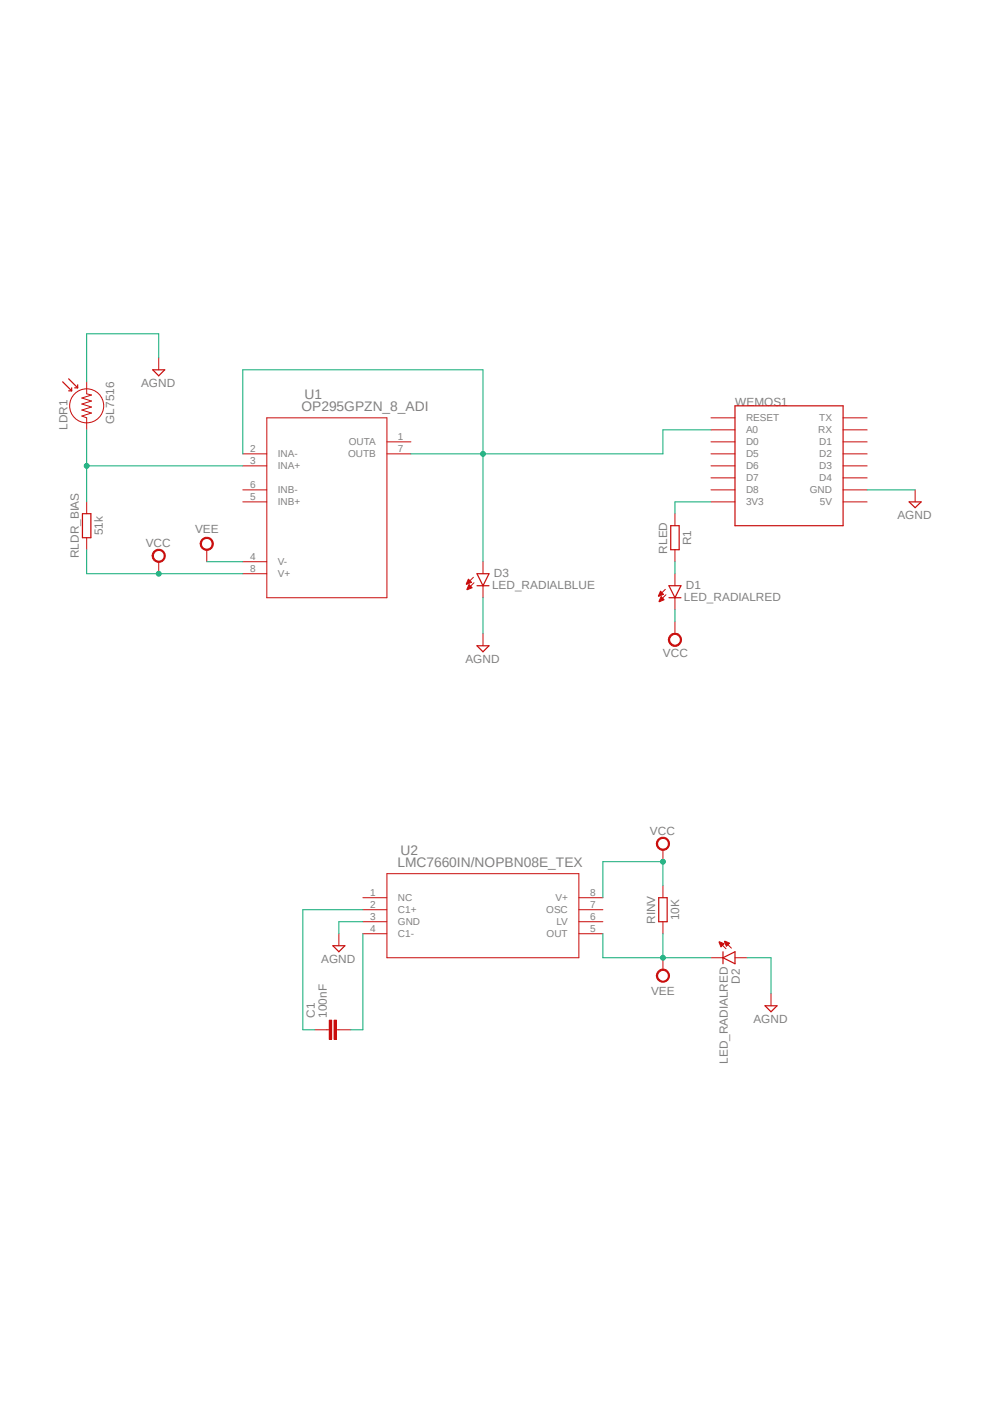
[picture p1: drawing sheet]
<svg xmlns="http://www.w3.org/2000/svg" width="210mm" height="297mm" viewBox="0 0 210 297" stroke-linecap="round" stroke-linejoin="round" font-family="sans-serif">
<path d="M11.7 70.5l186 155.6M197.7 70.5l-186 155.6" fill="none" stroke="#fff" stroke-width=".21"/>
<path d="M155.4 85.9h22.9v25.3h-22.9z" fill="none" stroke="#c90d0c" stroke-width=".25"/>
<g fill="none" stroke="#c90d0c" stroke-width=".21">
<path d="M51.4 96h5M51.4 98.6h5M56.4 88.4h25.4v38h-25.4zM81.8 93.5h5.1M81.8 96h5.1M150.4 88.4h5M150.4 90.9h5M150.4 93.5h5M150.4 96h5M150.4 98.6h5M178.3 88.4h5.1M178.3 90.9h5.1"/>
<path d="M178.3 93.5h5.1M178.3 96h5.1M178.3 98.6h5.1M51.4 103.6h5M51.4 106.2h5M51.4 118.8h5M150.4 101.1h5M150.4 103.6h5M150.4 106.2h5M178.3 101.1h5.1M178.3 103.6h5.1M178.3 106.2h5.1"/>
<path d="M51.4 121.4h5M76.8 189.9h5M76.8 192.4h5M76.8 195h5M76.8 197.5h5M81.8 184.8h40.6v17.8h-40.6zM122.4 189.9h5.1M122.4 192.4h5.1M122.4 195h5.1M122.4 197.5h5.1"/>
</g>
<path d="M139.1 177.6a1.4 1.4 0 0 1 2.3 .1 1.4 1.4 0 0 1-.8 2.1 1.4 1.4 0 0 1-1.8-1.3h.3a1.15 1.15 0 0 1 1.6-1.1 1.15 1.15 0 0 1 .3 1.9 1.15 1.15 0 0 1-1.9-.4v-.4h-.3z" fill-rule="evenodd" fill="#c90d0c"/>
<path d="M139.1 177.6a1.4 1.4 0 0 1 2.3 .1 1.4 1.4 0 0 1-.8 2.1 1.4 1.4 0 0 1-1.8-1.3h.3a1.15 1.15 0 0 1 1.6-1.1 1.15 1.15 0 0 1 .3 1.9 1.15 1.15 0 0 1-1.9-.4v-.4h-.3zM140.2 179.7v2.6" fill="none" stroke="#c90d0c" stroke-width=".21"/>
<path d="M32.5 116.7a1.4 1.4 0 0 1 2.3 .1 1.4 1.4 0 0 1-.8 2.1 1.4 1.4 0 0 1-1.8-1.3h.2a1.15 1.15 0 0 1 1.6-1.1 1.15 1.15 0 0 1 .4 1.9 1.15 1.15 0 0 1-1.9-.4l-.1-.4h-.2z" fill-rule="evenodd" fill="#c90d0c"/>
<path d="M32.5 116.7a1.4 1.4 0 0 1 2.3 .1 1.4 1.4 0 0 1-.8 2.1 1.4 1.4 0 0 1-1.8-1.3h.2a1.15 1.15 0 0 1 1.6-1.1 1.15 1.15 0 0 1 .4 1.9 1.15 1.15 0 0 1-1.9-.4l-.1-.4h-.2zM33.6 118.8v2.6M193.5 103.6v2.6M71.7 197.5v2.6" fill="none" stroke="#c90d0c" stroke-width=".21"/>
<path d="M192.3 106.2h2.5l-1.3 1.2zM70.4 200.1h2.5l-1.2 1.2z" fill="none" stroke="#c90d0c" stroke-width=".25"/>
<path d="M141.7 134.5a1.39 1.39 0 0 1 2.2 .1 1.39 1.39 0 0 1-.8 2.1 1.39 1.39 0 0 1-1.7-1.4h.2a1.15 1.15 0 0 1 1.6-1.1 1.15 1.15 0 0 1 .4 1.9 1.15 1.15 0 0 1-1.9-.4l-.1-.4h-.2z" fill-rule="evenodd" fill="#c90d0c"/>
<path d="M140.7 124.7l-1.4 1.4M140.8 125.8l-1.4 1.4M141.7 134.5a1.39 1.39 0 0 1 2.2 .1 1.39 1.39 0 0 1-.8 2.1 1.39 1.39 0 0 1-1.7-1.4h.2a1.15 1.15 0 0 1 1.6-1.1 1.15 1.15 0 0 1 .4 1.9 1.15 1.15 0 0 1-1.9-.4l-.1-.4h-.2zM142.7 121.4v2.5M142.7 126.4v2.6M142.7 131.5v2.6" fill="none" stroke="#c90d0c" stroke-width=".21"/>
<path d="M141.5 123.9h2.5l-1.3 2.5zM141.5 126.4h2.5" fill="none" stroke="#c90d0c" stroke-width=".25"/>
<path d="M139.7 125.1l.6 .6-1 .5z" fill-rule="evenodd" fill="#c90d0c"/>
<path d="M139.7 125.1l.6 .6-1 .5z" fill="none" stroke="#c90d0c" stroke-width=".21"/>
<path d="M139.8 126.2l.7 .7-1.1 .4z" fill-rule="evenodd" fill="#c90d0c"/>
<path d="M139.8 126.2l.7 .7-1.1 .4zM152.1 199.3l1.4 1.4M153.3 199.2l1.4 1.4M150.4 202.6h2.5M155.4 202.6h2.6" fill="none" stroke="#c90d0c" stroke-width=".21"/>
<path d="M152.9 202.6l2.5-1.3v2.6zM152.9 201.3v2.6" fill="none" stroke="#c90d0c" stroke-width=".25"/>
<path d="M153.2 199.2l.1-.1 1 .4-.7 .7z" fill-rule="evenodd" fill="#c90d0c"/>
<path d="M153.2 199.2l.1-.1 1 .4-.7 .7z" fill="none" stroke="#c90d0c" stroke-width=".21"/>
<path d="M152.1 199.3v-.1l1.1 .4-.7 .7z" fill-rule="evenodd" fill="#c90d0c"/>
<path d="M102.2 118.8v2.6M100.1 122.1l-1.4 1.4M100.2 123.3l-1.4 1.4M102.2 123.9v2.5M152.1 199.3v-.1l1.1 .4-.7 .7z" fill="none" stroke="#c90d0c" stroke-width=".21"/>
<path d="M100.9 121.4h2.5l-1.2 2.5zM100.9 123.9h2.5" fill="none" stroke="#c90d0c" stroke-width=".25"/>
<path d="M99.1 122.5l.6 .7-1 .4z" fill-rule="evenodd" fill="#c90d0c"/>
<path d="M99.1 122.5l.6 .7-1 .4z" fill="none" stroke="#c90d0c" stroke-width=".21"/>
<path d="M99.2 123.7l.7 .6-1.1 .5z" fill-rule="evenodd" fill="#c90d0c"/>
<path d="M99.2 123.7l.7 .6-1.1 .5z" fill="none" stroke="#c90d0c" stroke-width=".21"/>
<path d="M70.7 215.8h.5v4.1h-.5z" fill-rule="evenodd" fill="#c90d0c"/>
<path d="M70.7 215.8h.5v4.1h-.5z" fill="none" stroke="#c90d0c" stroke-width=".21"/>
<path d="M69.6 215.8h.5v4.1h-.5z" fill-rule="evenodd" fill="#c90d0c"/>
<path d="M18.3 106.2v2.5M18.3 113.7v2.6M142.7 108.7v2.5M142.7 116.3v2.5M102.2 134.1v2.5M140.2 187.4v2.5M140.2 195v2.5M66.6 217.8h3M69.6 215.8h.5v4.1h-.5zM71.2 217.8h3" fill="none" stroke="#c90d0c" stroke-width=".21"/>
<path d="M17.4 108.7h1.8v5h-1.8zM141.9 111.2h1.7v5.1h-1.7zM100.9 136.6h2.5l-1.2 1.3zM139.3 189.9h1.8v5.1h-1.8z" fill="none" stroke="#c90d0c" stroke-width=".25"/>
<path d="M139.1 205.5a1.39 1.39 0 0 1 2.3 .2 1.39 1.39 0 0 1-.8 2.1 1.39 1.39 0 0 1-1.8-1.4h.3a1.15 1.15 0 0 1 1.5-1.1 1.15 1.15 0 0 1 .4 1.9 1.15 1.15 0 0 1-1.9-.4v-.4h-.3z" fill-rule="evenodd" fill="#c90d0c"/>
<path d="M139.1 205.5a1.39 1.39 0 0 1 2.3 .2 1.39 1.39 0 0 1-.8 2.1 1.39 1.39 0 0 1-1.8-1.4h.3a1.15 1.15 0 0 1 1.5-1.1 1.15 1.15 0 0 1 .4 1.9 1.15 1.15 0 0 1-1.9-.4v-.4h-.3zM140.2 202.6v2.5" fill="none" stroke="#c90d0c" stroke-width=".21"/>
<path d="M42.7 114.1a1.4 1.4 0 0 1 2.2 .2 1.4 1.4 0 0 1-.8 2.1 1.4 1.4 0 0 1-1.8-1.4h.3a1.13 1.13 0 0 1 1.6-1 1.13 1.13 0 0 1 .3 1.8 1.13 1.13 0 0 1-1.8-.4l-.1-.4h-.3z" fill-rule="evenodd" fill="#c90d0c"/>
<g fill="none" stroke="#c90d0c" stroke-width=".21">
<path d="M33.6 75.7v2.5M18.3 80.8v2.5l1 .3-2 .6 2 .6-2 .7 2 .6-2 .6 2 .7-2 .6 1 .4v2.5M42.7 114.1a1.4 1.4 0 0 1 2.2 .2 1.4 1.4 0 0 1-.8 2.1 1.4 1.4 0 0 1-1.8-1.4h.3a1.13 1.13 0 0 1 1.6-1 1.13 1.13 0 0 1 .3 1.8 1.13 1.13 0 0 1-1.8-.4l-.1-.4h-.3zM43.7 116.3v2.5M163.1 210.2v2.6"/>
<circle cx="18.3" cy="85.9" r="3.6"/>
</g>
<path d="M32.3 78.2h2.5l-1.2 1.3zM13.3 80.8l1.9 1.9M14.5 80.1l1.9 1.9M14.5 82.7h.7M15.2 82v.7M15.8 82h.6M16.4 81.4v.6M161.8 212.8h2.5l-1.2 1.2z" fill="none" stroke="#c90d0c" stroke-width=".25"/>
<path d="M33.6 75.7v-5.1h-15.3v10.2M102.2 96v22.8M140.2 90.9v5.1h-53.3M183.4 103.6h10.1M102.2 126.4v7.7M76.8 195h-5.1v2.5M76.8 192.4h-12.7v25.4h2.5M76.8 197.5v20.3h-2.6M158 202.6h5.1v7.6" fill="none" stroke="#0dab76" stroke-width=".21"/>
<circle cx="102.1" cy="96" r=".51" fill="#0dab76"/>
<g fill="none" stroke="#0dab76" stroke-width=".21">
<path d="M51.4 96v-17.8h50.8v17.8M140.2 90.9h10.2M142.7 118.8v2.6M150.4 106.2h-7.7v2.5M142.7 129v2.5M140.2 187.4v-5.1h-12.7v7.6"/>
<circle cx="102.1" cy="96" r=".51"/>
</g>
<circle cx="140.2" cy="182.3" r=".51" fill="#0dab76"/>
<g fill="none" stroke="#0dab76" stroke-width=".21">
<path d="M18.3 116.3v5.1h33.1"/>
<circle cx="140.2" cy="182.3" r=".51"/>
</g>
<circle cx="33.6" cy="121.4" r=".51" fill="#0dab76"/>
<g fill="none" stroke="#0dab76" stroke-width=".21">
<path d="M127.5 197.5v5.1h12.7v-5.1"/>
<circle cx="33.6" cy="121.4" r=".51"/>
</g>
<circle cx="140.2" cy="202.6" r=".51" fill="#0dab76"/>
<g fill="none" stroke="#0dab76" stroke-width=".21">
<path d="M18.3 98.6h33.1M18.3 90.9v15.3M43.7 118.8h7.7M140.2 202.6h10.2"/>
<circle cx="140.2" cy="202.6" r=".51"/>
</g>
<circle cx="18.3" cy="98.6" r=".51" fill="#0dab76"/>
<circle cx="18.3" cy="98.6" r=".51" fill="none" stroke="#0dab76" stroke-width=".21"/>
<g font-size="2.9" fill="#808080">
<text x="63.8" y="86.9">OP295GPZN_8_ADI</text>
<text x="64.4" y="84.3">U1</text>
<text x="84.1" y="183.3">LMC7660IN/NOPBN08E_TEX</text>
<text x="84.7" y="180.8">U2</text>
</g>
<g font-size="2.5" fill="#808080">
<text x="29.8" y="81.9">AGND</text>
<text x="24.2" y="89.7" transform="rotate(-90 24.2 89.7)">GL7516</text>
<text x="155.5" y="85.9">WEMOS1</text>
<text x="14.3" y="90.9" transform="rotate(-90 14.3 90.9)">LDR1</text>
<text x="21.8" y="113.2" transform="rotate(-90 21.8 113.2)">51k</text>
<text x="41.3" y="112.7">VEE</text>
<text x="189.8" y="109.8">AGND</text>
<text x="16.7" y="118.1" transform="rotate(-90 16.7 118.1)">RLDR_BIAS</text>
<text x="30.8" y="115.7">VCC</text>
<text x="141.1" y="117.1" transform="rotate(-90 141.1 117.1)">RLED</text>
<text x="146.2" y="115.4" transform="rotate(-90 146.2 115.4)">R1</text>
<text x="104.1" y="124.7">LED_RADIALBLUE</text>
<text x="104.4" y="122.1">D3</text>
<text x="145" y="124.7">D1</text>
<text x="144.7" y="127.2">LED_RADIALRED</text>
<text x="98.4" y="140.3">AGND</text>
<text x="140.2" y="139">VCC</text>
<text x="137.5" y="176.6">VCC</text>
<text x="138.6" y="195.4" transform="rotate(-90 138.6 195.4)">RINV</text>
<text x="143.6" y="194.7" transform="rotate(-90 143.6 194.7)">10K</text>
<text x="67.9" y="203.8">AGND</text>
<text x="156.5" y="208.1" transform="rotate(-90 156.5 208.1)">D2</text>
<text x="66.6" y="215.3" transform="rotate(-90 66.6 215.3)">C1</text>
<text x="69.1" y="215.3" transform="rotate(-90 69.1 215.3)">100nF</text>
<text x="137.7" y="210.5">VEE</text>
<text x="159.3" y="216.5">AGND</text>
<text x="153.9" y="225" transform="rotate(-90 153.9 225)">LED_RADIALRED</text>
</g>
<g font-size="2.1" fill="#808080">
<text x="157.8" y="89.2">RESET</text>
<text x="173.3" y="89.2">TX</text>
<text x="52.9" y="95.6">2</text>
<text x="73.8" y="94.2">OUTA</text>
<text x="84.2" y="93.1">1</text>
<text x="84.2" y="95.6">7</text>
<text x="157.8" y="91.7">A0</text>
<text x="157.8" y="94.2">D0</text>
<text x="173.1" y="91.7">RX</text>
<text x="173.3" y="94.2">D1</text>
<text x="52.9" y="98.2">3</text>
<text x="58.8" y="96.8">INA-</text>
<text x="58.8" y="99.3">INA+</text>
<text x="73.6" y="96.8">OUTB</text>
<text x="157.8" y="96.8">D5</text>
<text x="157.8" y="99.3">D6</text>
<text x="157.8" y="101.9">D7</text>
<text x="173.3" y="101.9">D4</text>
<text x="173.3" y="99.3">D3</text>
<text x="173.3" y="96.8">D2</text>
<text x="52.9" y="103.3">6</text>
<text x="52.9" y="105.8">5</text>
<text x="58.8" y="104.4">INB-</text>
<text x="58.8" y="106.9">INB+</text>
<text x="157.8" y="104.4">D8</text>
<text x="157.8" y="106.9">3V3</text>
<text x="171.3" y="104.4">GND</text>
<text x="173.4" y="106.9">5V</text>
<text x="52.9" y="118.5">4</text>
<text x="58.8" y="119.6">V-</text>
<text x="52.9" y="121">8</text>
<text x="58.8" y="122.1">V+</text>
<text x="78.3" y="189.6">1</text>
<text x="84.2" y="190.7">NC</text>
<text x="117.5" y="190.7">V+</text>
<text x="124.8" y="189.6">8</text>
<text x="78.3" y="192.1">2</text>
<text x="78.3" y="194.6">3</text>
<text x="78.3" y="197.2">4</text>
<text x="84.2" y="193.2">C1+</text>
<text x="84.2" y="195.7">GND</text>
<text x="115.5" y="193.2">OSC</text>
<text x="117.7" y="195.7">LV</text>
<text x="124.8" y="197.2">5</text>
<text x="124.8" y="194.6">6</text>
<text x="124.8" y="192.1">7</text>
<text x="84.2" y="198.3">C1-</text>
<text x="115.6" y="198.3">OUT</text>
</g>
</svg>
